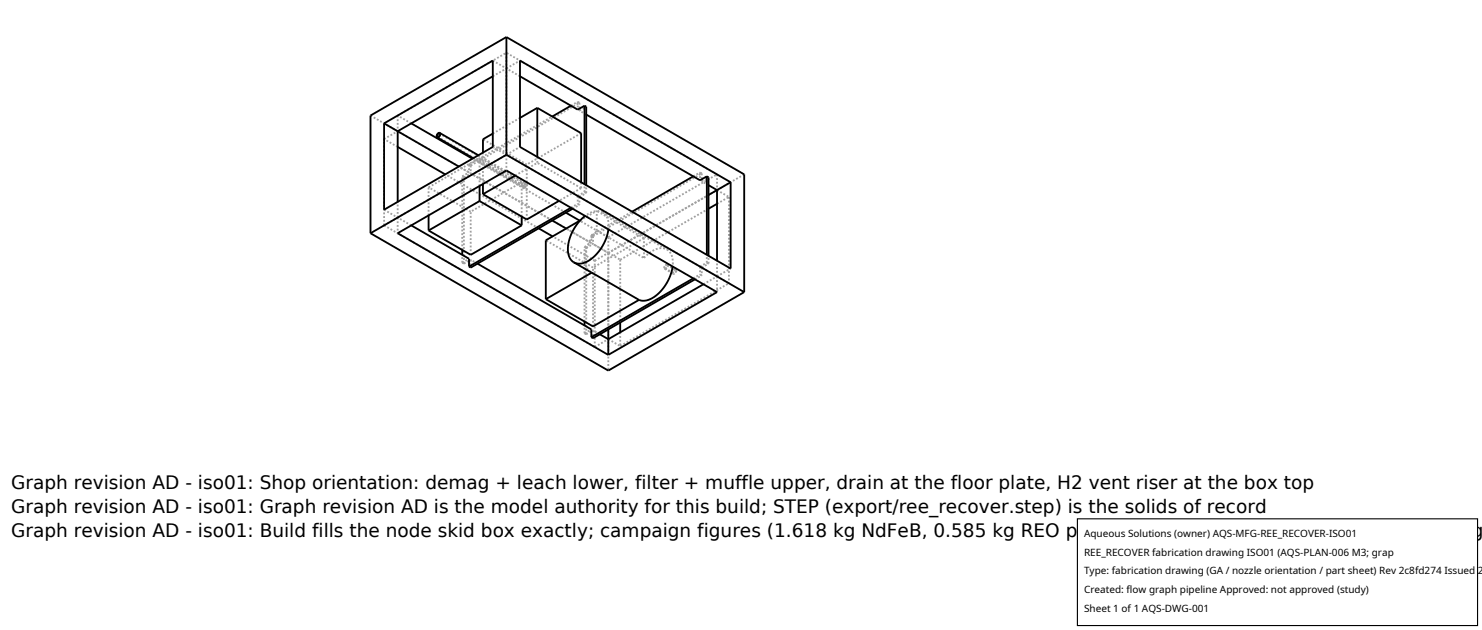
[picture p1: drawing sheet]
<svg xmlns="http://www.w3.org/2000/svg" width="212mm" height="90mm" viewBox="0 0 212 90" stroke-linecap="round" stroke-linejoin="round" font-family="sans-serif">
<g fill="none" stroke="#a0a0a0" stroke-width=".26" stroke-dasharray=".3 .3" stroke-linecap="butt">
<path d="M52.9 16.5l34 19.6M54.9 19.9l1.9-1.2M56.8 16.5l15.5-9M56.8 16.5v2.2M58.7 17.6l-1.9-1.1M62.5 19.5l12.1 7M62.8 19.1l12.1 7M70.4 10.9l1.9-1.1M70.4 8.7l1.9 1.1M70.4 19.1l3.9-2.3M72.3 7.5v2.3M72.3 9.8l2-1.1"/>
<path d="M74.3 10.9l-2-1.1M81.5 15.1l1-.6M82.5 14.5v1.2M82.8 14.7v1.1M82.8 14.7l-.3-.2M82.8 15.8l.9-.6M83 19l-7.8 4.5M83.7 16.4l-.9-.6M54.9 32.2l30 17.4M54.9 32.2v-12.3M54.9 32.2l1.9-1.1M54.9 29.9l1.9 1.2"/>
<path d="M56.8 21l-1.9-1.1M56.8 31.1v-2.3M56.8 31.1l15.5-9M56.8 31.1v2.2M58.7 32.2l-1.9-1.1M61.2 26.8l7.3-4.3M61.2 30.8v-4M66 37.5l.3 .1M66 37.5l1-.6M66 25.2l.3 .1M66 25.2l1-.6M66 37.5v-1.1"/>
<path d="M66 35.7v-10.5M66.3 37.6l.9-.5M66.3 25.3l.9-.5M66.3 37.6v-12.3M67 24.6l-1.5-.8M67 23.5v1.1M67 23.5l11.9-6.9M67.2 23.6v1.2M67.2 23.6l-.2-.1M67.2 37.1v1.1M67.2 23.6l15.6-8.9M67.2 36.4v-6.2"/>
<path d="M67.2 30.2l-6-3.4M67.6 22.6l7 4M68.2 37.6l-1-.5M68.3 22.2l6.6 3.8M68.5 26.6v-3.5M68.5 23.1l6 3.4M68.5 22.9l6 3.4M68.5 23.1v-.2M68.5 22.9v-.4M69 26.3v-4.5M70.4 21l1.9 1.1M72.3 22.1v-12.3"/>
<path d="M72.3 22.1v2.2M72.3 22.1l2-1.1M73.6 25.1l3.1-1.9M74.5 30.9v-4.4M74.5 26.3l.2-.2 .2-.1M74.5 26.3v-.3M74.5 26l-7.3 4.2M74.5 26l-6-3.5M74.6 26.6l-.1-.1M74.6 26.5v-.3l.3-.1M74.8 26.8l-.1-.2 .1-.3 .2-.2h.2M74.8 26.8h.1"/>
<path d="M74.9 26.7v-.3l.2-.2M74.9 26.8l.3-.1 .1-.4M74.9 26.1v.1M74.9 26.7l.2-.1 .1-.2M74.9 26l.1 .2M74.9 26.2l-.1 .3h-.2M75 26.2l-.1 .3-.3 .1M75.1 26.2l.1 .1M75.1 26.2h.1M75.2 26.1l.1 .2M75.2 26.1v.1M75.2 26.2l-.3 .2v.3"/>
<path d="M75.2 26.3l-.1 .3-.2 .1M75.2 26.2h-.2l-.1 .2-.1 .2 .1 .2M75.2 26.4v-.2M75.2 31.3v-7.8M75.2 23.5l-6.2-3.6M75.3 26.3l-.2 .4-.3 .1M75.3 26.3l-.1-.1M76.7 23.2v-.8M76.9 32.6l-13.3-7.7M78.9 31.5l-11.7-6.7M80.8 30.4l-13.3-7.7M81.5 29.7l1-.6"/>
<path d="M81.8 29.8l1-.6M82.5 28l-10.2-5.9M82.5 28v1.1M82.5 28l1-.6M82.8 29.2l-.3-.1M82.8 28.1v1.1M82.8 28.1l.9-.5M82.9 31.5l2.3-1.4M83 26.9l-3.2 1.8M83 26.9v-.9M83 26.9l-6.3-3.7M83.5 35.3l.2 .1"/>
<path d="M83.5 35.3l1-.6M83.5 27.4v-1.1M83.5 27.4l.2 .2M83.7 35.4l1-.6M83.7 27.6v-1.2M84.4 38.9l-.4-.4-.3-.6-.2-.6 .1-.9 .2-1 .3-.8 1.1-1.7M84.5 34.7l-3.6-2.1M84.5 33.6v1.1M84.5 33.6l5.8-3.4M84.7 33.7v1.1M84.7 33.7l-.2-.1M84.7 33.7l15.5-8.9"/>
<path d="M84.7 38.2l-6.7-3.9M84.9 37.2l-6-3.4M84.9 37.2l2-1.1M85.2 32.9l6.8 3.9M85.2 32.9v-2.8M86.1 30.3l-.6-.2-.6 .1-.6 .2-.7 .4M86.1 30.3l9.1 5.3M86.9 36.1v16.8M86.9 33.9l-4.1-2.4M86.9 33.9l15.5-9M86.9 36.1l-2.2-1.3M86.9 33.9v2.2"/>
<path d="M86.9 36.1l14.3-8.3M86.9 36.1l1.7 1M86.9 32.8v-.6M86.9 32.2l-.2-1.1-.2-.4-.4-.4M88.6 37.1v9M88.6 37.1l12.6-7.3M92 36.8l.8-.7 .9-.5 .8-.2 .7 .2M92 36.8v-2.8M92 34l-7.3 4.2M92 34l-6.8-3.9M94.9 38.4l.3-.1 .2-.4M94.9 38.4l1.3 .7"/>
<path d="M95 38.3l.2-.1 .1-.2M95 38.3l1.2 .7M95.2 35.6l.4 .4 .3 .4 .2 1.1M95.3 37.8l-.3 .2v.3M95.3 37.8l1.2 .7M95.3 37.8h-.2l-.2 .2v.2v.2M95.3 38v-.2M95.4 37.9l-.1-.1M96.1 37.5v.5M96.2 39.1l-.1-.2 .1-.2 .1-.2h.2M96.2 39v-.3l.3-.2M96.5 38.5v.2"/>
<path d="M96.5 38.5l.1 .1M96.5 38.7l-.1 .2-.2 .1M96.6 38.6l-.2 .4-.2 .1M99 39.7l1-.5M99 25.2l1-.6M99.3 39.9l.9-.6M100 24.6v1.1M100 38.1l-17.2-10M100 38.1v1.1M100 38.1l1-.6M100.2 24.8v1.1M100.2 24.8l-.2-.2"/>
<path d="M100.2 39.3l-.2-.1M100.2 38.2v1.1M100.2 25.9l1-.6M100.2 38.2l1-.6M101 37.5v-1.1M101 37.5l.2 .1M101.2 26.4l-1-.5M101.2 37.6v-1.1M102.4 24.9l-30.1-17.4M102.4 24.9v2.2M102.4 39.5l-2.2-1.3M102.4 39.5v2.2"/>
<path d="M102.4 39.5l2-1.2M102.4 39.5v-2.3M102.4 29.1l1.7-1M102.4 27.1l1.7 1M102.4 39.5l1.7 .9M104.1 28.1v12.3M106.3 24.9l-19.4 11.2M83.5 47.6l.2 .1M83.5 47.6l1-.6M83.5 47.6v-1.1M83.5 45.9v-10.6M83.7 47.7l1-.5"/>
<path d="M83.7 47.7v-12.3M84.7 47.2v1.1M84.7 46.6v-8.4M84.9 49.6v-12.4M84.9 49.6l2-1.2M85.7 47.7l-1-.5M86.9 47v-10.9M86.9 48.4l1.7 1M88.6 47.5v1.9M88.6 49.4l15.5-9M100.5 40.6l1.9-1.1"/>
</g>
<g fill="none" stroke="#000" stroke-width=".26">
<path d="M54.9 17.6l15.5-8.9v12.3l-15.5 8.9zM54.9 17.6l10.6 6.2M58.7 17.6l8.8 5.1M62.4 19.6l5.2 3M62.6 19.1h.1l.1 .1-.1 .2-.2 .1-.1-.1zM62.8 19l.1 .2-.1 .2-.2 .2h-.2M62.8 19h-.2l-.2 .2v.2v.2M62.8 19l5.5 3.2M70.4 10.9l-13.6 7.8v10.1M70.4 19.1l-1.4 .8v1.9M72.3 5.3l-19.4 11.2v16.8M72.3 5.3l34 19.6v16.8"/>
<path d="M72.3 5.3v16.8M74.3 8.7l30.1 17.3v12.3l-30.1-17.3zM74.3 10.9l8.2 4.8 1-.6M76.7 15.4l6.3 3.6v7M76.7 15.4v7M76.7 15.4l-2.4 1.4M81.5 15.1l-2.6 1.5M83.5 15.1v11.2M83.5 15.1l.2 .1v11.2M83.7 16.4l16.3 9.3 1-.5M52.9 33.3l34 19.6 19.4-11.2M56.8 21l6.8 3.9"/>
<path d="M56.8 33.3l15.5-9 30.1 17.4-15.5 9zM58.7 32.2l8.3 4.7v1.2M61.2 30.8v2.1M66 35.7v.7M68.2 37.6l16.3 9.4v1.2M68.5 28.7l6 3.5M68.5 26.6v2.1M68.5 28.7l-7.3 4.2M69 27.7l6.2 3.6 4.6-2.6M69 26.3v1.4M72.3 22.1l-19.4 11.2M72.3 22.1l34 19.6"/>
<path d="M73.6 25.1l-4.6 2.6M74.5 30.9v1.3M74.5 32.2l-7.3 4.2-6-3.5M76.9 32.6l2 1.2M78.9 31.5l2 1.1M80.8 30.4l2 1.1M81.5 29.7l-14.5 8.4M81.8 29.8l-14.6 8.4-.2-.1M82 37.5l2.5 1.4M82.9 31.5l-4.9 2.8v8.4M83.6 30.8l-.8 .7-.7 1-.5 1-.4 1-.1 1 .1 .8 .3 .7 .5 .5M84.5 38.9l6.8 3.9"/>
<path d="M84.5 38.9l-6.5 3.8M86.9 32.8l-.2 .9-.4 1.1-.7 1-.7 .7-.7 .7-.8 .3-.8 .2-.6-.2M96.1 38l-.3 1.1-.4 1-.6 .9-.7 .8-.8 .7-.7 .3-.8 .1-.5-.1M99 39.7l-14.5 8.5M99 25.2l-8.7 5M99.3 39.9l-14.6 8.4-.2-.1M101 25.2l.2 .1v11.2M101 25.2v11.2M101.2 26.4l1.2 .7M102.4 27.1l-1.2 .7M102.4 27.1v10.1M102.4 29.1l-1.2 .7"/>
<path d="M104.4 26l-2 1.1M78 42.7l6.7 3.9 6.6-3.8M83.5 45.9v.6M86.9 47v3.7M88.6 46.1v1.4M100.5 40.6l-13.6 7.8-1.2-.7"/>
</g>
<path d="M153.9 74.1h57.1v15.2h-57.1z" fill="#fff" stroke="#000" stroke-width=".16"/>
<g font-size="2.6">
<text x="1.6" y="69.8">Graph revision AD - iso01: Shop orientation: demag + leach lower, filter + muffle upper, drain at the floor plate, H2 vent riser at the box top</text>
<text x="1.6" y="73.3">Graph revision AD - iso01: Graph revision AD is the model authority for this build; STEP (export/ree_recover.step) is the solids of record</text>
<text x="1.6" y="76.7">Graph revision AD - iso01: Build fills the node skid box exactly; campaign figures (1.618 kg NdFeB, 0.585 kg REO per campaign) reported from the node sizing</text>
</g>
<g font-size="1.4">
<text x="154.8" y="76.6">Aqueous Solutions (owner) AQS-MFG-REE_RECOVER-ISO01</text>
<text x="154.8" y="79.3">REE_RECOVER fabrication drawing ISO01 (AQS-PLAN-006 M3; grap</text>
<text x="154.8" y="82">Type: fabrication drawing (GA / nozzle orientation / part sheet) Rev 2c8fd274 Issued 2</text>
<text x="154.8" y="84.7">Created: flow graph pipeline Approved: not approved (study)</text>
<text x="154.8" y="87.4">Sheet 1 of 1 AQS-DWG-001</text>
</g>
</svg>
